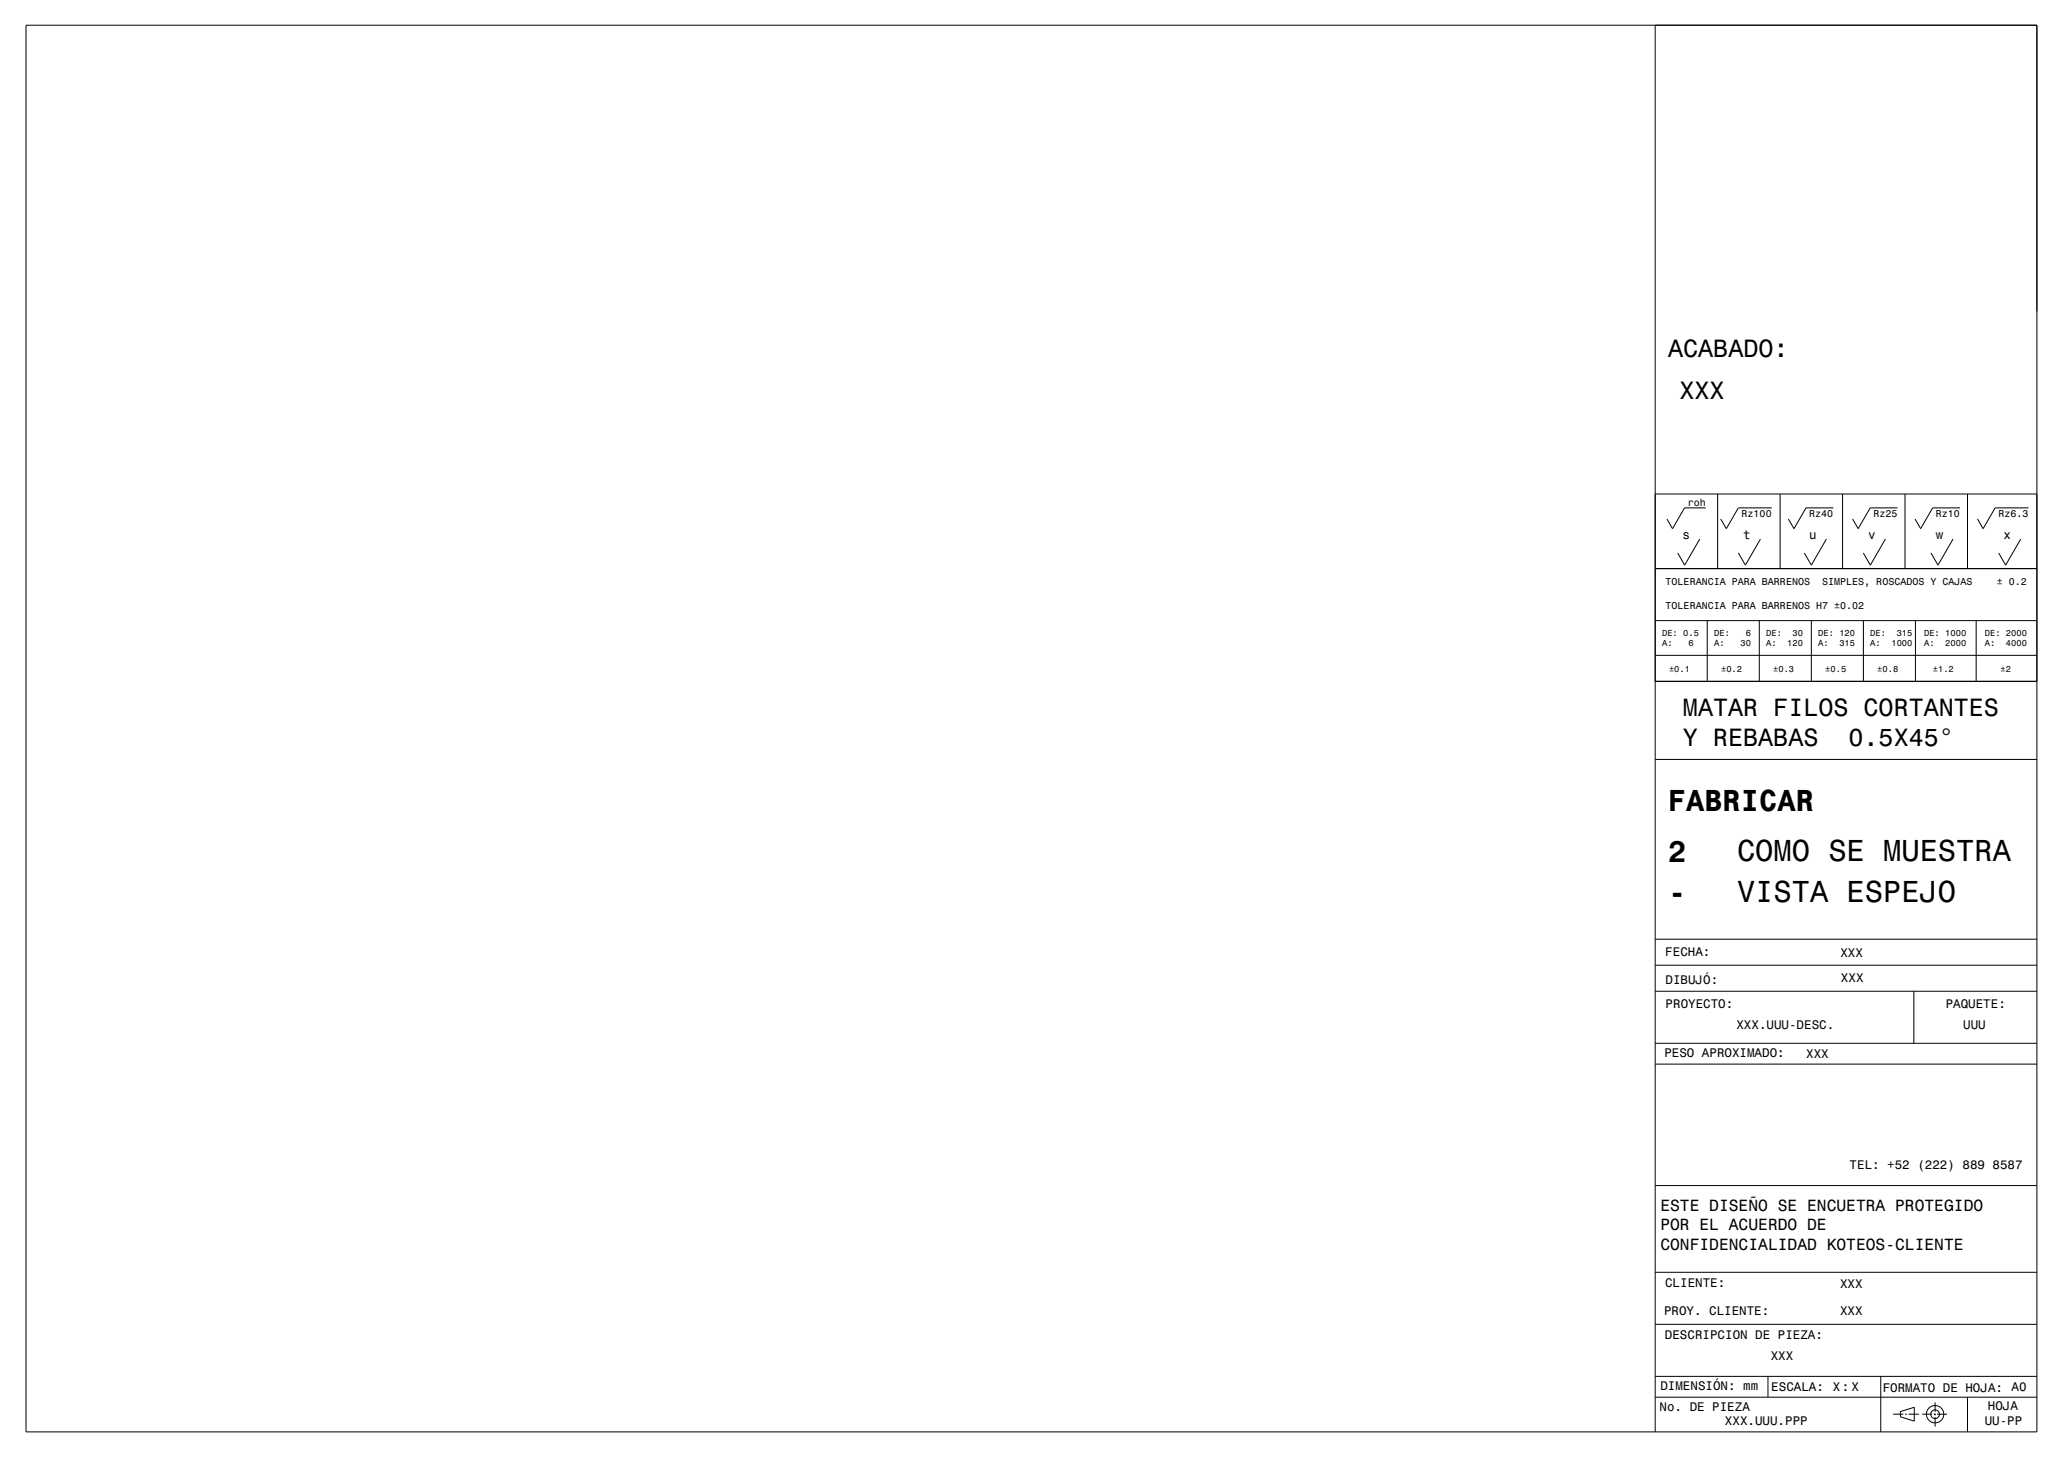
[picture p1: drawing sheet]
<svg xmlns="http://www.w3.org/2000/svg" width="1189mm" height="841mm" viewBox="0 0 1189 841" stroke-linecap="round" stroke-linejoin="round" font-family="sans-serif">
<g fill="none" stroke="#000" stroke-width=".58">
<path d="M15 15h1159v810h-1159zM954 15v810M954 285h220M983 293h-12l-7 12-3-6M990 285v43M1021 293h-19l-7 12-3-6M1026 285v43M1057 293h-16l-7 12-3-6M1062 285v43M1094 293h-16l-7 12-3-6M1098 285v43M1130 293h-16l-7 12-3-6"/>
<path d="M1134 285v43M1169 293h-19l-7 12-3-6M980 311l-9 15-4-7M1015 311l-9 15-4-7M1053 311l-9 15-4-7M1087 311l-9 15-4-7M1126 311l-9 15-4-7M1165 311l-9 15-4-7M954 328h220M954 358h220M984 358v35M1014 358v35"/>
<path d="M1044 358v35M1074 358v35M1104 358v35M1139 358v35M954 378h220M954 393h220M954 438h220M954 541h220M954 556h220M954 571h220M1103 571v30M954 613h220"/>
<path d="M954 601h220M954 683h220M954 733h220M954 763h220M954 793h220M1019 793v12M1084 793v32M954 805h220M1091 815h6M1095 814l8-3v8l-8-2zM1098 815h1M1100 815h6"/>
<path d="M1108 815h6M1115 815h1M1115 808v6M1115 815v1M1115 817v5M1116 815h6M1134 805v20"/>
<circle cx="1115" cy="815" r="5"/>
<circle cx="1115" cy="815" r="2.5"/>
</g>
<g font-size="17.5">
<text x="961" y="467">FABRICAR</text>
<text x="962" y="497">2</text>
<text x="1001" y="496">COMO SE MUESTRA</text>
<text x="962" y="521">-</text>
<text x="1001" y="520">VISTA ESPEJO</text>
</g>
<g font-size="14.4">
<text x="961" y="206">ACABADO:</text>
<text x="968" y="230">XXX</text>
<text x="970" y="413">MATAR FILOS CORTANTES</text>
<text x="970" y="430">Y REBABAS</text>
<text x="1065" y="430">0.5X45°</text>
</g>
<g font-size="9.4">
<text x="957" y="698">ESTE DISEÑO SE ENCUETRA PROTEGIDO</text>
<text x="957" y="709">POR EL ACUERDO DE</text>
<text x="957" y="720">CONFIDENCIALIDAD KOTEOS-CLIENTE</text>
</g>
<g font-size="7.2">
<text x="970" y="311">s</text>
<text x="1005" y="311">t</text>
<text x="1043" y="311">u</text>
<text x="1077" y="311">v</text>
<text x="1116" y="311">w</text>
<text x="1155" y="311">x</text>
<text x="960" y="551">FECHA:</text>
<text x="1061" y="551">XXX</text>
<text x="960" y="567">DIBUJÓ:</text>
<text x="1061" y="566">XXX</text>
<text x="960" y="581">PROYECTO:</text>
<text x="1121" y="581">PAQUETE:</text>
<text x="1001" y="593">XXX.UUU-DESC.</text>
<text x="1132" y="593">UUU</text>
<text x="959" y="609">PESO APROXIMADO:</text>
<text x="1041" y="610">XXX</text>
<text x="1066" y="674">TEL: +52 (222) 889 8587</text>
<text x="960" y="742">CLIENTE:</text>
<text x="1060" y="742">XXX</text>
<text x="959" y="758">PROY. CLIENTE:</text>
<text x="1060" y="758">XXX</text>
<text x="960" y="772">DESCRIPCION DE PIEZA:</text>
<text x="1021" y="784">XXX</text>
<text x="957" y="801">DIMENSIÓN: mm</text>
<text x="1021" y="802">ESCALA:</text>
<text x="1056" y="802">X:X</text>
<text x="1085" y="802">FORMATO DE HOJA: A0</text>
<text x="956" y="813">No. DE PIEZA</text>
<text x="1146" y="813">HOJA</text>
<text x="994" y="822">XXX.UUU.PPP</text>
<text x="1144" y="822">UU-PP</text>
</g>
<g font-size="5.8">
<text x="973" y="292">roh</text>
<text x="1004" y="298">Rz100</text>
<text x="1043" y="298">Rz40</text>
<text x="1080" y="298">Rz25</text>
<text x="1116" y="298">Rz10</text>
<text x="1152" y="298">Rz6.3</text>
<text x="960" y="337">TOLERANCIA PARA BARRENOS</text>
<text x="1050" y="337">SIMPLES, ROSCADOS Y CAJAS</text>
<text x="1151" y="337">± 0.2</text>
<text x="960" y="351">TOLERANCIA PARA BARRENOS H7 ±0.02</text>
</g>
<g font-size="5">
<text x="958" y="367">DE: 0.5</text>
<text x="988" y="367">DE:</text>
<text x="1006" y="367">6</text>
<text x="1018" y="367">DE:</text>
<text x="1033" y="367">30</text>
<text x="1048" y="367">DE: 120</text>
<text x="1078" y="367">DE:</text>
<text x="1093" y="367">315</text>
<text x="1109" y="367">DE: 1000</text>
<text x="1144" y="367">DE: 2000</text>
<text x="958" y="373">A:</text>
<text x="973" y="373">6</text>
<text x="988" y="373">A:</text>
<text x="1003" y="373">30</text>
<text x="1018" y="373">A:</text>
<text x="1030" y="373">120</text>
<text x="1048" y="373">A:</text>
<text x="1060" y="373">315</text>
<text x="1078" y="373">A:</text>
<text x="1090" y="373">1000</text>
<text x="1109" y="373">A:</text>
<text x="1121" y="373">2000</text>
<text x="1144" y="373">A:</text>
<text x="1156" y="373">4000</text>
<text x="962" y="388">±0.1</text>
<text x="992" y="388">±0.2</text>
<text x="1022" y="388">±0.3</text>
<text x="1052" y="388">±0.5</text>
<text x="1082" y="388">±0.8</text>
<text x="1114" y="388">±1.2</text>
<text x="1153" y="388">±2</text>
</g>
</svg>
